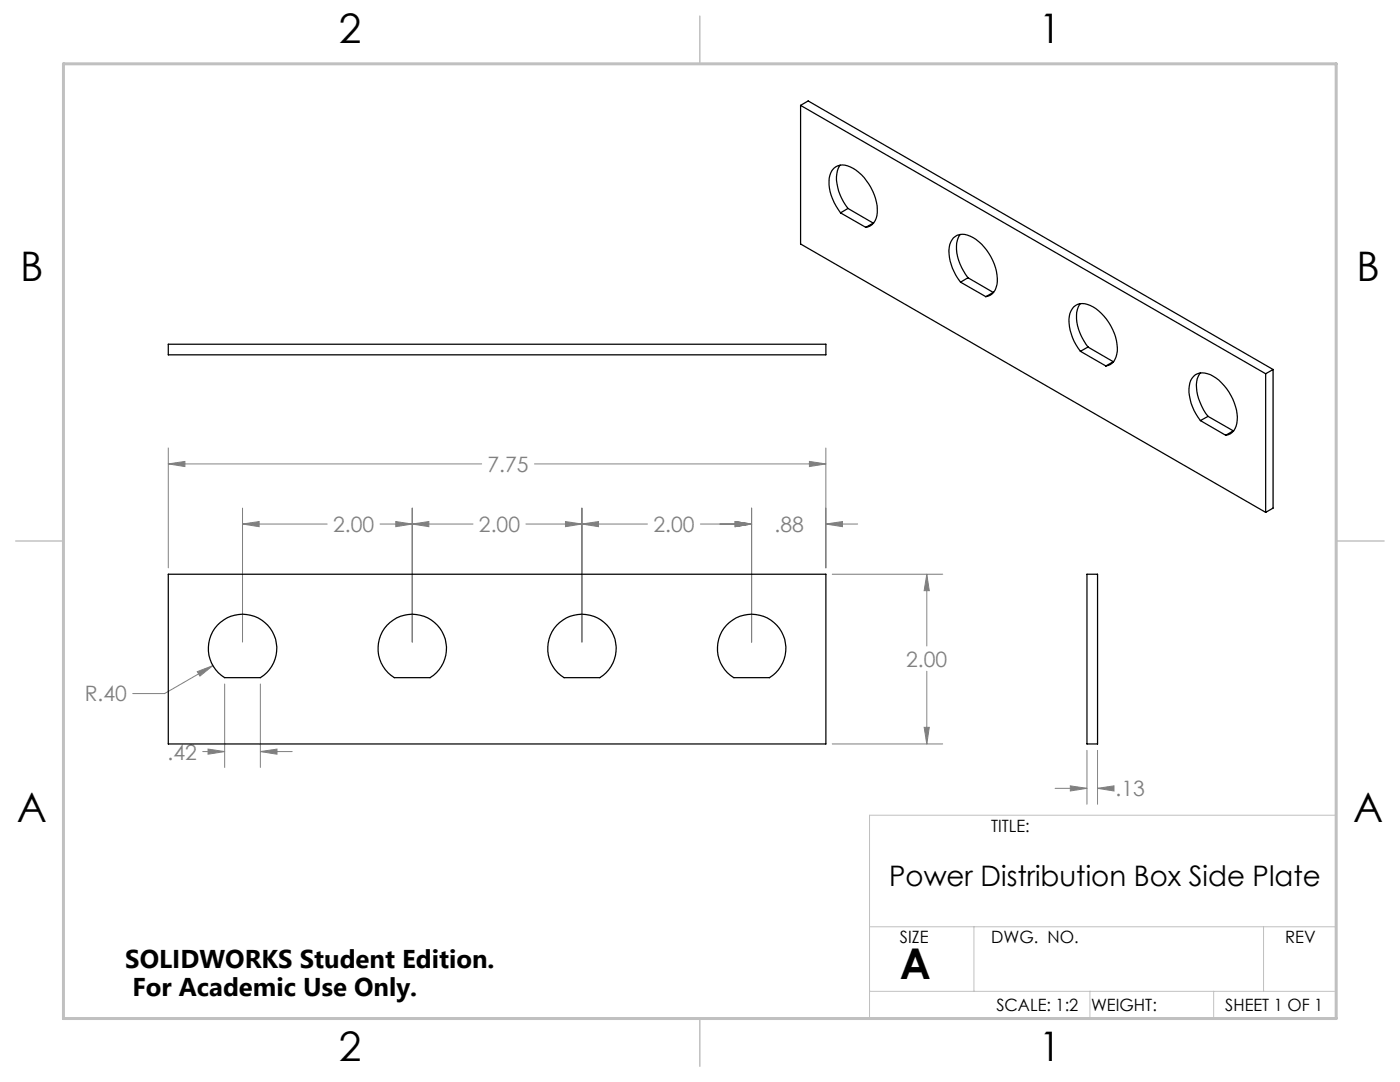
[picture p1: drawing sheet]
<svg xmlns="http://www.w3.org/2000/svg" width="279mm" height="216mm" viewBox="0 0 279 216" stroke-linecap="round" stroke-linejoin="round" font-family="sans-serif">
<g fill="none" stroke="#808080" stroke-width=".2">
<path d="M33.6 92.6l3.3-.5v1zM33.6 89.4v23.9M33.6 92.6h62.5M106.7 92.6h58.1M161.5 92.1l3.3 .5-3.3 .5zM164.8 89.4v23.9M48.4 104.6l3.3-.5v1zM48.4 101.4v26.7M48.4 104.6h16.9M75.8 104.6h18.6M79 104.1l3.3 .5-3.3 .5zM82.3 104.6l3.3-.5v1z"/>
<path d="M82.3 101.4v26.7M105 104.6h24.2M112.9 104.1l3.2 .5-3.2 .5zM116.1 104.6l3.4-.5v1zM116.1 101.4v26.7M139.8 104.6h10.2M146.7 104.1l3.3 .5-3.3 .5zM150 101.4v26.7M164.8 104.6l3.3-.5v1zM164.8 104.6h6.4M166.1 114.6h22M185 114.6l.5 3.3h-1.1z"/>
<path d="M185 114.6v14.3M39.4 134l3.1-1.2-2.6 2.1zM42.5 132.8l-9.7 5.6h-6.3M44.8 136.5v16.6M52 136.5v16.6M185 133.9v14.5M40.5 150h4.3M41.5 149.5l3.3 .5-3.3 .5zM52 150l3.3-.5v1zM52 150h6.3M166.1 148.4h22M184.4 145.1h1.1l-.5 3.3z"/>
<path d="M210.6 157.3h6.3M213.6 156.8l3.3 .5-3.3 .5zM216.9 149.7v10.8M219 157.3l3.3-.5v1zM219 149.7v10.8M219 157.3h2.4"/>
</g>
<path d="M266.7 153.3v49.9h-240M266.7 162.7h-93.2v40.5M173.5 197.8h93.2M173.5 184.9h93.2M194.4 184.9v12.9M217.5 197.8v5.4M242.2 197.8v5.4M252.2 184.9v12.9" fill="none" stroke="#c0c0c0" stroke-width=".2"/>
<path d="M139.7 3.2v9.5M3.1 107.9h9.6M266.7 107.9h9.5M139.7 203.2v9.6" fill="none" stroke="#c0c0c0" stroke-width=".3"/>
<path d="M12.7 12.7h254v190.5h-254z" fill="none" stroke="#c0c0c0" stroke-width=".6"/>
<path d="M48.4 104.6l3.3-.5v1zM79 104.1l3.3 .5-3.3 .5zM82.3 104.6l3.3-.5v1zM112.9 104.1l3.2 .5-3.2 .5zM116.1 104.6l3.4-.5v1zM146.7 104.1l3.3 .5-3.3 .5zM146.7 104.1l3.3 .5-3.3 .5zM164.8 104.6l3.3-.5v1zM41.5 149.5l3.3 .5-3.3 .5zM52 150l3.3-.5v1zM33.6 92.6l3.3-.5v1zM161.5 92.1l3.3 .5-3.3 .5zM184.4 145.1h1.1l-.5 3.3zM185 114.6l.5 3.3h-1.1zM39.4 134l.5 .9 2.6-2.1zM219 157.3l3.3-.5v1zM213.6 156.8l3.3 .5-3.3 .5z" fill="#808080"/>
<g fill="none" stroke="#000" stroke-width=".25">
<path d="M159.8 21v27.7l92.8 53.5M159.8 21l92.8 53.6M159.8 21l1.5-.9 92.8 53.6M167.7 32.9a5.7 5.7 0 0 0-.3 5.2l.9 2.2 .9 1.3M167.7 42.5a9.4 9.4 0 0 1-2.1-7.5 2.68 2.68 0 0 1 4.1-1.7 10.2 10.2 0 0 1 5.3 9.7 2.74 2.74 0 0 1-2.2 2.4M167.7 42.5l5.1 2.9M169.2 41.6l5.1 2.9M169.2 41.6l-1.5 .9M174.3 44.5l-1.5 .9M174.3 44.5h.1M191.6 46.8a6.1 6.1 0 0 0 0 5.9l1.6 2.7M191.7 56.3a9.7 9.7 0 0 1-2.2-7.5 2.67 2.67 0 0 1 4.1-1.7 10.2 10.2 0 0 1 5.4 9.7 2.73 2.73 0 0 1-2.3 2.4"/>
<path d="M191.7 56.3l5 2.9M193.2 55.4l-1.5 .9M193.2 55.4l5 2.9M198.2 58.3l-1.5 .9M198.3 58.3h-.1M33.6 68.7h131.2v2.1h-131.2zM215.6 60.6a6.1 6.1 0 0 0-.1 5.9l1.6 2.8M215.6 70.1a9.7 9.7 0 0 1-2.1-7.5 2.67 2.67 0 0 1 4.1-1.6 10.1 10.1 0 0 1 5.3 9.6 2.64 2.64 0 0 1-2.2 2.4M215.6 70.1l5.1 2.9M217.1 69.3l-1.5 .8M217.1 69.3l5.1 2.9M222.2 72.2l-1.5 .8"/>
<path d="M222.2 72.1v.1M239.5 74.4a5.8 5.8 0 0 0 0 5.9l.7 1.4 .9 1.4M252.6 74.6v27.6M254.1 73.7l-1.5 .9M254.1 73.7v27.7l-1.5 .8M239.6 83.9a9.3 9.3 0 0 1-2.1-7.5 2.71 2.71 0 0 1 4-1.6 10.3 10.3 0 0 1 5.3 9.7 2.63 2.63 0 0 1-2.2 2.4M239.6 83.9l5 3M241.1 83.1l-1.5 .8M241.1 83.1l5 2.9M246.1 86l-1.5 .9M246.1 86h.1M33.6 114.6h131.2v33.8h-131.2z"/>
<path d="M216.9 114.6h2.1v33.8h-2.1zM43.4 124.7a6.8 6.8 0 0 1 10.3 .4 6.8 6.8 0 0 1-1.7 10.1h-7.2a6.8 6.8 0 0 1-1.4-10.5zM77.3 124.7a6.8 6.8 0 0 1 10.3 .4 6.8 6.8 0 0 1-1.8 10.1h-7.1a6.8 6.8 0 0 1-1.4-10.5zM111.1 124.7a6.8 6.8 0 0 1 10.3 .4 6.8 6.8 0 0 1-1.7 10.1h-7.1a6.8 6.8 0 0 1-1.5-10.5zM145 124.7a6.8 6.8 0 0 1 10.3 .4 6.8 6.8 0 0 1-1.7 10.1h-7.2a6.8 6.8 0 0 1-1.4-10.5z"/>
</g>
<text font-size="8.5" x="179.6" y="195.4">A</text>
<g font-size="8.1">
<text x="67.6" y="8.5">2</text>
<text x="207.3" y="8.5">1</text>
<text x="4" y="56.2">B</text>
<text x="270.7" y="56.2">B</text>
<text x="3.3" y="164.1">A</text>
<text x="270" y="164.1">A</text>
<text x="67.6" y="211.7">2</text>
<text x="207.3" y="211.7">1</text>
</g>
<text font-size="5.6" x="177.5" y="176.7">Power Distribution Box Side Plate</text>
<g font-size="5.1">
<text x="25" y="193.2">SOLIDWORKS Student Edition.</text>
<text x="26.4" y="198.8">For Academic Use Only.</text>
</g>
<g font-size="4.2" fill="#808080">
<text x="97.3" y="94.2">7.75</text>
<text x="66.5" y="106.2">2.00</text>
<text x="95.6" y="106.2">2.00</text>
<text x="130.4" y="106.2">2.00</text>
<text x="154.6" y="106.2">.88</text>
<text x="180.9" y="133">2.00</text>
<text x="16.9" y="140">R.40</text>
<text x="33.4" y="151.6">.42</text>
<text x="222.6" y="158.9">.13</text>
</g>
<g font-size="3.4">
<text x="197.8" y="166">TITLE:</text>
<text x="179.6" y="188.1">SIZE</text>
<text x="197.8" y="188.1">DWG. NO.</text>
<text x="256.5" y="188.2">REV</text>
<text x="198.8" y="201.7">SCALE: 1:2</text>
<text x="217.7" y="201.8">WEIGHT:</text>
<text x="244.5" y="201.7">SHEET 1 OF 1</text>
</g>
</svg>
